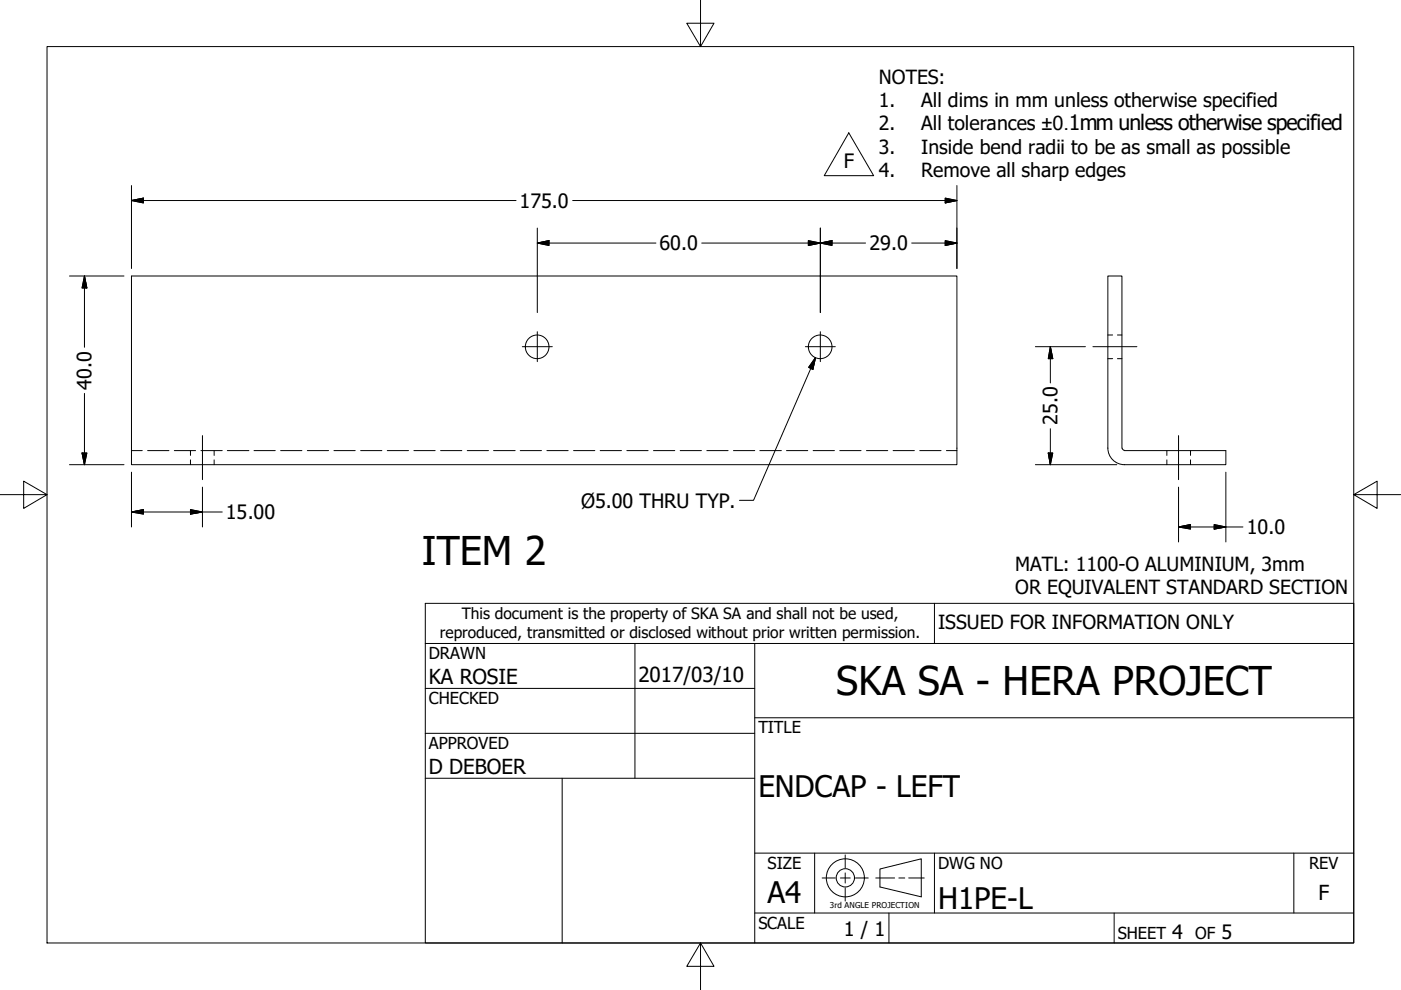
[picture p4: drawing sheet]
<svg xmlns="http://www.w3.org/2000/svg" width="297mm" height="210mm" viewBox="0 0 297 210" stroke-linecap="round" stroke-linejoin="round" font-family="sans-serif">
<!-- layer: Visible (ANSI) -->
<g fill="none" stroke="#000" stroke-width=".21">
<path d="M27.9 58.5h175v40h-175zM234.9 95a3.5 3.5 0 0 0 3.5 3.5M234.9 95v-36.5h3v36.5M237.9 95l.3 .4 .2 .1M238.4 95.5h21.5v3h-21.5"/>
<circle cx="113.9" cy="73.5" r="2.51"/>
<circle cx="173.9" cy="73.5" r="2.51"/>
</g>
<!-- layer: Border (ANSI) -->
<g fill="none" stroke="#000" stroke-width=".21">
<path d="M234.9 76h1M234.9 71h1M236.9 76h1M236.9 71h1M27.9 95.5h2.3M31.3 95.5h4.5M37 95.5h4.5M40.4 95.5v1.1M40.4 97.5v1M42.6 95.5h4.5M45.4 95.5v1.1M45.4 97.5v1"/>
<path d="M48.2 95.5h4.6M53.8 95.5h4.6M59.5 95.5h4.5M65.2 95.5h4.5M70.8 95.5h4.5M76.5 95.5h4.5M82.1 95.5h4.5M87.8 95.5h4.5M93.4 95.5h4.5M99.1 95.5h4.5M104.6 95.5h4.6M110.3 95.5h4.5"/>
<path d="M116 95.5h4.5M121.6 95.5h4.5M127.3 95.5h4.5M132.9 95.5h4.5M138.6 95.5h4.5M144.2 95.5h4.5M149.9 95.5h4.5M155.5 95.5h4.5M161.1 95.5h4.6M166.8 95.5h4.5M172.4 95.5h4.5M178.1 95.5h4.5"/>
<path d="M183.7 95.5h4.5M189.4 95.5h4.5M195 95.5h4.5M200.7 95.5h2.2M247.4 95.5v1.1M247.4 97.5v1M252.4 95.5v1.1M252.4 97.5v1"/>
</g>
<!-- layer: Symbol (ANSI) -->
<path d="M148.5 -.1v10l-2.9-5h5.8l-2.9 5M10 9.9h277v190h-277zM0 104.9h10l-5-2.9v5.8l5-2.9M287 104.9l5 2.9v-5.8l-5 2.9h10M148.5 199.9l2.9 5h-5.8l2.9-5v10" fill="none" stroke="#000" stroke-width=".21"/>
<!-- layer: Title (ANSI) -->
<g fill="none" stroke="#000" stroke-width=".21">
<path d="M90.2 127.9h196.8v72h-196.8zM90.2 136.4h196.8M134.6 136.4v28.6M160 136.4v63.5M198.1 127.9v8.5M90.2 146h69.8M90.2 155.5h69.8M160 152.2h127M90.2 165h69.8M119.2 165v34.9M160 193.6h127M160 180.9h127"/>
<path d="M172.7 180.9v12.7M188.5 193.6v6.3M198.1 180.9v12.7M236.2 193.6v6.3M274.3 180.9v12.7"/>
</g>
<!-- layer: Dimension (ANSI) -->
<path d="M231.7 73.5h9.3M42.9 92.4v9.3M249.9 92.4v9.3" fill="none" stroke="#000" stroke-width=".21"/>
<!-- layer: Sketch Geometry (ANSI) -->
<path d="M180 28.2l5.2 9h-10.4zM110.7 73.5h6.4M113.9 70.3v6.4M170.8 73.5h6.3M172.9 75.8l-.6 2.5-.9-.4zM172.9 75.8l-13.1 30.3h-3M173.9 70.3v6.4" fill="none" stroke="#000" stroke-width=".21"/>
<!-- layer: Center Mark (ANSI) -->
<g fill="none" stroke="#000" stroke-width=".21">
<path d="M27.9 39.3v17.6M202.9 39.3v17.6M14.7 58.5h11.6M17.9 58.5l.5 2.6h-1zM17.9 58.5v15.1M27.9 42.5l2.5-.5v1zM27.9 42.5h81.5M113.9 51.5l2.5-.5v1zM113.9 51.5h25.2M113.9 48.4v17.9M121.4 42.5h81.5M148.8 51.5h34.7"/>
<path d="M171.4 51l2.5 .5-2.5 .5zM173.9 51.5l2.5-.5v1zM173.9 48.4v17.9M193.3 51.5h9.6M200.4 51l2.5 .5-2.5 .5zM200.4 42l2.5 .5-2.5 .5zM219.5 73.5h10.6M222.7 73.5l.5 2.5h-1zM222.7 73.5v7.7M14.7 98.5h11.6M17.4 96h1l-.5 2.5zM17.9 83.4v15.1"/>
<path d="M219.5 98.5h17.3M222.2 96h1l-.5 2.5zM222.7 90.9v7.6M27.9 108.6l2.5-.6v1zM27.9 108.6h19.2M27.9 100.1v11.6M40.4 108l2.5 .6-2.5 .4zM42.9 103.3v8.4M249.9 111.7l2.5-.5v1zM249.9 111.7h13.6M249.9 103.3v11.6M257.4 111.2l2.5 .5-2.5 .5z"/>
<path d="M259.9 100.1v14.8"/>
</g>
<g fill="#000" stroke="#000" stroke-width=".21">
<path d="M27.9 42.5l2.5-.5zM27.9 42.5l2.5-.5v1zM113.9 51.5l2.5-.5zM113.9 51.5l2.5-.5v1zM171.4 52l2.5-.5zM171.4 51l2.5 .5-2.5 .5zM173.9 51.5l2.5-.5zM173.9 51.5l2.5-.5v1zM200.4 52l2.5-.5zM200.4 51l2.5 .5-2.5 .5zM200.4 43l2.5-.5zM200.4 42l2.5 .5-2.5 .5z"/>
<path d="M17.9 58.5l.5 2.6zM17.9 58.5l.5 2.6h-1zM222.7 73.5l.5 2.5zM222.7 73.5l.5 2.5h-1zM17.4 96l.5 2.5zM17.4 96h1l-.5 2.5zM222.2 96l.5 2.5zM222.2 96h1l-.5 2.5zM27.9 108.6l2.5-.6zM27.9 108.6l2.5-.6v1zM40.4 109l2.5-.4zM40.4 108l2.5 .6-2.5 .4z"/>
<path d="M249.9 111.7l2.5-.5zM249.9 111.7l2.5-.5v1zM257.4 112.2l2.5-.5zM257.4 111.2l2.5 .5-2.5 .5z"/>
</g>
<!-- layer: Centerline (ANSI) -->
<g fill="none" stroke="#000" stroke-width=".21">
<path d="M174.3 186.2h2.8M178.2 186.2h2.1M179.2 181.3v2.7M179.2 185.1v2.1M179.2 188.2v2.8M181.4 186.2h2.7M185.7 186.2h4M186.6 184.2l8.7-2.1v8.1l-8.7-2.1zM190.6 186.2h1.2M192.7 186.2h3.3"/>
<circle cx="179.2" cy="186.1" r="4"/>
<circle cx="179.2" cy="186.1" r="1.94"/>
</g>
<!-- layer: Sketch Geometry (ANSI) -->
<path d="M172.9 75.8l-.6 2.5zM172.9 75.8l-.6 2.5-.9-.4z" fill="#000" stroke="#000" stroke-width=".21"/>
<g font-size="8.4">
<text x="89.4" y="119.8">ITEM 2</text>
<text x="177.3" y="147.4">SKA SA - HERA PROJECT</text>
</g>
<g font-size="6.3">
<text x="160.8" y="169">ENDCAP - LEFT</text>
<text x="162.8" y="191.4">A4</text>
<text x="198.9" y="192.8">H1PE-L</text>
</g>
<g font-size="4.4">
<text x="90.9" y="145.1">KA ROSIE</text>
<text x="135.4" y="144.5">2017/03/10</text>
<text x="90.9" y="164.1">D DEBOER</text>
<text x="279.5" y="190.7">F</text>
</g>
<g font-size="4.2">
<text x="178.9" y="35.7">F</text>
<text x="110.2" y="44">175.0</text>
<text x="139.8" y="53.1">60.0</text>
<text x="184.3" y="53.1">29.0</text>
<text x="19.4" y="82.6" transform="rotate(-90 19.4 82.6)">40.0</text>
<text x="224.2" y="90.1" transform="rotate(-90 224.2 90.1)">25.0</text>
<text x="123.2" y="107.6">Ø5.00 THRU TYP.</text>
<text x="47.9" y="110.1">15.00</text>
<text x="264.4" y="113.3">10.0</text>
<text x="178.9" y="198.5">1 / 1</text>
<text x="248.5" y="199.1">4</text>
<text x="259" y="199.1">5</text>
</g>
<g font-size="4.1">
<text x="186.3" y="17.8">NOTES:</text>
<text x="186.3" y="22.7">1.</text>
<text x="195.3" y="22.7">All dims in mm unless otherwise specified</text>
<text x="186.3" y="27.7">2.</text>
<text x="195.3" y="27.7">All tolerances ±0.1mm unless otherwise specified</text>
<text x="186.3" y="32.6">3.</text>
<text x="195.3" y="32.6">Inside bend radii to be as small as possible</text>
<text x="186.3" y="37.6">4.</text>
<text x="195.3" y="37.6">Remove all sharp edges</text>
<text x="215.3" y="121">MATL: 1100-O ALUMINIUM, 3mm</text>
<text x="215.3" y="126">OR EQUIVALENT STANDARD SECTION</text>
<text x="198.9" y="133.4">ISSUED FOR INFORMATION ONLY</text>
</g>
<g font-size="3.5">
<text x="90.9" y="139.7">DRAWN</text>
<text x="90.9" y="149.3">CHECKED</text>
<text x="160.8" y="155.5">TITLE</text>
<text x="90.9" y="158.8">APPROVED</text>
<text x="162.8" y="184.2">SIZE</text>
<text x="198.9" y="184.2">DWG NO</text>
<text x="277.6" y="184.2">REV</text>
<text x="160.8" y="196.9">SCALE</text>
<text x="237" y="199.1">SHEET</text>
<text x="253.4" y="199.1">OF</text>
</g>
<g font-size="3.3">
<text x="97.9" y="131.3">This document is the property of SKA SA and shall not be used,</text>
<text x="93.3" y="135.2">reproduced, transmitted or disclosed without prior written permission.</text>
</g>
<text font-size="1.7" x="176" y="192.6">3rd ANGLE PROJECTION</text>
</svg>
